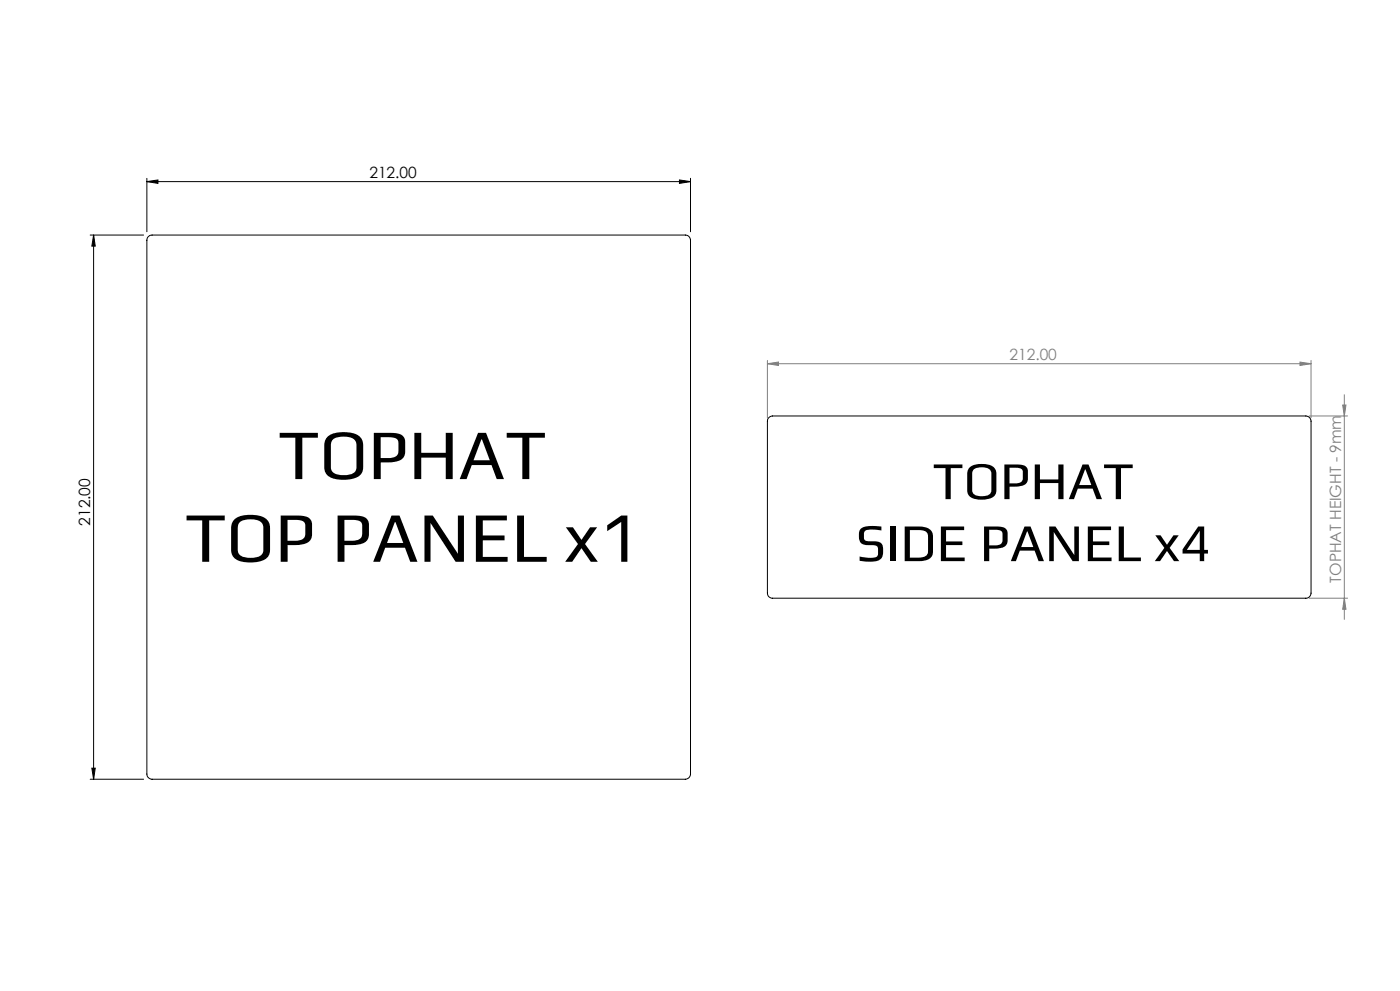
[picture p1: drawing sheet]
<svg xmlns="http://www.w3.org/2000/svg" width="420mm" height="297mm" viewBox="0 0 420 297" stroke-linecap="round" stroke-linejoin="round" font-family="sans-serif">
<path d="M44.1 54.4l3.3-.5v1.1zM44.1 53.4v16.1M44.1 54.4h163.1M203.8 53.9l3.4 .5-3.4 .6zM207.2 53.4v16.1M27.1 70.4h16M28.1 70.4l.5 3.4h-1zM28.1 70.4v163.1M27.1 233.5h16M27.6 230.2h1l-.5 3.3z" fill="none" stroke="#000" stroke-width=".3"/>
<path d="M230.2 109l3.3-.5v1zM230.2 108v17.2M230.2 109h163.1M390 108.5l3.3 .5-3.3 .5zM393.3 108v17.2M403.3 118.3v67.3M392.7 124.7h11.6M402.8 121.4h1l-.5 3.3zM392.7 179.3h11.6M403.3 179.3l.5 3.3h-1z" fill="none" stroke="#808080" stroke-width=".3"/>
<g fill="#000">
<path d="M44.1 54.4l3.3-.5v1.1zM203.8 53.9l3.4 .5-3.4 .6z"/>
<path d="M28.1 70.4l.5 3.4h-1zM27.6 230.2h1l-.5 3.3z"/>
</g>
<g fill="#808080">
<path d="M230.2 109l3.3-.5v1zM390 108.5l3.3 .5-3.3 .5z"/>
<path d="M402.8 121.4h1l-.5 3.3zM403.3 179.3l.5 3.3h-1z"/>
</g>
<path d="M44.5 70.9l1.1-.5h160a1.57 1.57 0 0 1 1.6 1.6v160a1.57 1.57 0 0 1-1.6 1.5h-160a1.57 1.57 0 0 1-1.5-1.5v-160zM230.7 125.1l1.1-.4h160a1.57 1.57 0 0 1 1.5 1.5v51.6a1.51 1.51 0 0 1-1.5 1.5h-160a1.51 1.51 0 0 1-1.6-1.5v-51.6z" fill="none" stroke="#000" stroke-width=".3"/>
<g font-size="21.3">
<text x="83.4" y="143.6">TOPHAT</text>
<text x="55.5" y="168.4">TOP PANEL x1</text>
</g>
<g font-size="16">
<text x="279.8" y="149.6">TOPHAT</text>
<text x="256.7" y="168.2">SIDE PANEL x4</text>
</g>
<g font-size="4.7">
<text x="110.8" y="53.4">212.00</text>
<text x="27.1" y="157.6" transform="rotate(-90 27.1 157.6)">212.00</text>
</g>
<g font-size="4.7" fill="#808080">
<text x="302.9" y="108">212.00</text>
<text x="402.3" y="174.6" transform="rotate(-90 402.3 174.6)">TOPHAT HEIGHT - 9mm</text>
</g>
</svg>
